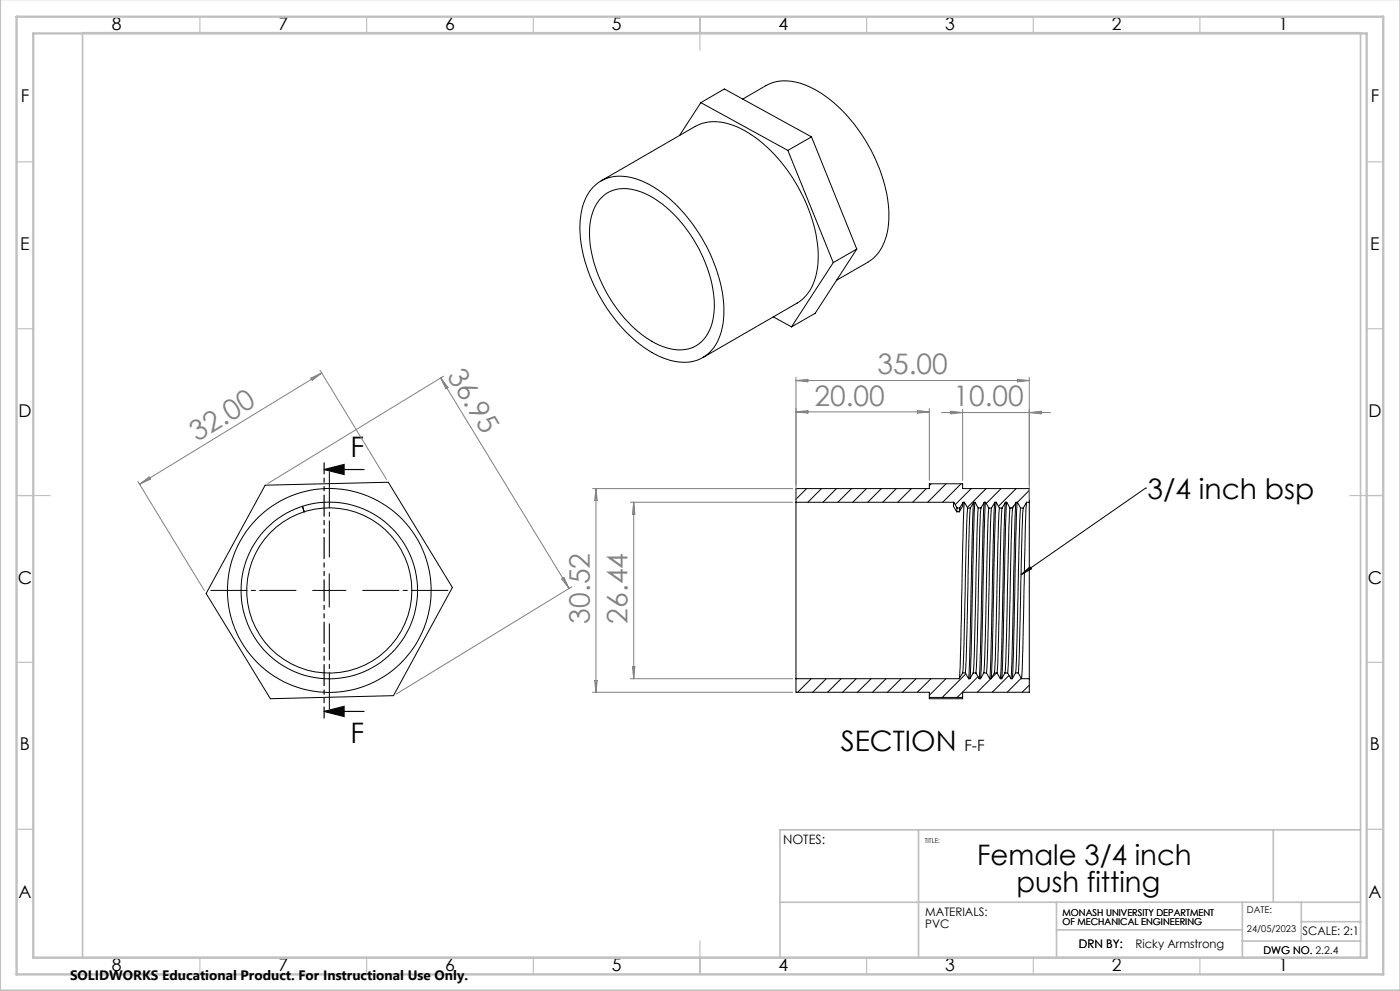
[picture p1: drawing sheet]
<svg xmlns="http://www.w3.org/2000/svg" width="420mm" height="297mm" viewBox="0 0 420 297" stroke-linecap="round" stroke-linejoin="round" font-family="sans-serif">
<g fill="none" stroke="#000" stroke-width=".3">
<path d="M210.3 30.8l-6.5 9.8M210.3 30.8l26.1 14.3M210.3 30.8l7-4.1 26.2 14.3M222.8 29.7l7-4.1a14.3 14.3 0 0 1 13.6 .7 44.9 44.9 0 0 1 20 23.2 34.2 34.2 0 0 1 2.5 21.3 12.4 12.4 0 0 1-5.5 7.8l-9.4 5.4M177.9 56.2a11.9 11.9 0 0 1 12.7-2.7 37.7 37.7 0 0 1 18.9 16.2 44.5 44.5 0 0 1 7.6 25.1 15.2 15.2 0 0 1-5.6 11.9 12.9 12.9 0 0 1-12.6 .6 41.5 41.5 0 0 1-19.3-19 40.5 40.5 0 0 1-5.4-23.5 15.7 15.7 0 0 1 3.7-8.6zM180.3 54.2l28.3-16.3a14.4 14.4 0 0 1 13.6 .6 45.3 45.3 0 0 1 20 23.2 33.9 33.9 0 0 1 2.5 21.4 12.6 12.6 0 0 1-5.6 7.7l-28.2 16.4M180.3 59.4a10.2 10.2 0 0 1 11.1-2.2 33 33 0 0 1 16.7 14.6 35.9 35.9 0 0 1 5.9 23.2 10.5 10.5 0 0 1-8.5 9.7 18.8 18.8 0 0 1-14.1-5.3 42.1 42.1 0 0 1-14.6-29.5 15.3 15.3 0 0 1 3.5-10.5zM236.4 45.1l13.6 33.6M243.5 41l-7.1 4.1M243.5 41l13.5 33.6M250 78.7l-12.5 19.3M257 74.6l-7 4.1"/>
<path d="M257 74.6l-12.5 19.3-7 4.1M232 95l5.5 3M79.6 145.4l36.9-.9 19.2 31.6-17.7 32.4-36.9 .9-19.3-31.5zM90.7 151.7l.6 1.7M238.8 150.5v52.9M238.8 150.5h47.3M238.8 150.5v-4.1h40v-1.4h10v1.4h20v4.1M242 146.4l-3.2 3.2M246.5 146.4l-4.1 4.1M250.9 146.4l-4 4.1M255.4 146.4l-4 4.1M259.9 146.4l-4.1 4.1"/>
<path d="M264.4 146.4l-4.1 4.1M268.9 146.4l-4.1 4.1M273.4 146.4l-4.1 4.1M277.9 146.4l-4.1 4.1M279.3 145l-.5 .5M283.8 145l-5.5 5.5M286.1 150.5l-.1 1.2 1 1.7M286.1 150.5l1 1.8M287 153.4h.8M287.1 152.3l-.1 1.1M287.1 152.3h.8M287.9 152.3l-.1 1.1"/>
<path d="M288.3 145l-5.5 5.5M288.9 150.5a4.7 4.7 0 0 1-1.1 2.9M288.9 150.5l-1 1.8M288.9 150.5h.4M289.3 150.5l-.3 5.8-.8 37.6-.4 9.5M289.3 150.5l1 1.8M290.3 152.3l-.4 7.8-.8 36.2-.3 5.4M290.3 152.3h.8M291.1 152.3l-.3 6-.9 36.4-.3 7M291.4 146.4l-4.8 4.8M292.1 150.5l-1 1.8M292.1 150.5l-.3 4.4-.8 37.2-.4 11.3"/>
<path d="M292.1 150.5h.4M292.5 150.5l-.4 9.6-.8 36.4-.3 6.9M292.5 150.5l1 1.8M293.5 152.3l-.4 7.8-.8 36.5-.3 5.1M293.5 152.3h.8M294.3 152.3l-.4 6-.7 33.8-.4 9.6M295.3 150.5l-1 1.8M295.3 150.5l-.4 6.6-.8 37.8-.3 8.5M295.3 150.5h.4M295.7 150.5l-1.6 52.9M295.7 150.5l1 1.8M295.8 146.4l-5.6 5.7"/>
<path d="M296.7 152.3l-.4 7.8-.8 36.1-.4 5.5M296.7 152.3h.8M297.5 152.3l-.4 4.8-.8 37.5-.4 7.1M298.5 150.5l-1 1.8M298.5 150.5l-.4 6.7-.7 33.2-.5 13M298.5 150.5h.3M298.8 150.5l-.4 9.5-.8 37.8-.3 5.6M298.8 150.5l1 1.8M299.8 152.3l-.4 10.5-.8 34.8-.3 4.1M299.8 152.3h.8M300.3 146.4l-4.4 4.5M300.6 152.3l-.3 5.8-.7 32.5-.5 11.1"/>
<path d="M301.6 150.5l-1 1.8M301.6 150.5l-.4 7.9-.7 36.5-.4 8.5M301.6 150.5h.4M302 150.5l-.3 5.7-.7 36.1-.5 11.1M302 150.5l1 1.8M303 152.3l-.3 5.2-.8 35-.4 9.2M303 152.3h.8M303.8 152.3l-.3 4-.9 39.6-.3 5.8M304.2 151.5l-.7 .8M304.8 150.5l-1 1.8M304.8 150.5l-.3 4.4-.7 35.6-.5 12.9M304.8 150.5h.4"/>
<path d="M304.8 146.4l-5.3 5.3M305.2 150.5l-.4 9.7-.8 36.3-.3 6.9M305.2 150.5l1 1.8M306.2 152.3l-.4 9.3-.9 36-.2 4.1M306.2 152.3h.8M307 152.3l-.4 6-.8 37.7-.3 5.7M308 150.5l-1 1.8M308 150.5l-.4 6.5-.8 37.9-.3 8.5M308 150.5h.8M308.8 150.5v52.9M308.8 147l-3.6 3.6M343.7 146.3h.1"/>
<path d="M343.7 146.3l-37.4 25.9M93.8 176.9h10M98.8 172v10M306.3 172.2l2.7-2.3 .5 .6zM238.8 203.4h49M238.8 203.4v4.1h40v1.9h10v-1.9h20v-4.1M238.9 203.4l-.1 .1M243.4 203.4l-4.1 4.1M247.9 203.4l-4.1 4.1M252.3 203.4l-4 4.1M256.9 203.4l-4.1 4.1M261.3 203.4l-4.1 4.1"/>
<path d="M265.8 203.4l-4 4.1M270.3 203.4l-4.1 4.1M274.8 203.4l-4.1 4.1M278.8 209h10M279.3 203.4l-4.1 4.1M283.8 203.4l-5 5M288.8 201.7l-1 1.7M288.8 201.7h.8M289.6 201.7l1 1.7M289.7 202l-7 7M290.6 203.4h.4M292 201.7l-1 1.7"/>
<path d="M292 201.7h.8M292.8 201.7l1 1.7M293.4 202.8l-6.2 6.2M293.8 203.4h.3M295.1 201.7l-1 1.7M295.1 201.7h.8M295.9 201.7l1 1.7M296.9 203.4h.4M297.3 203.4l-4.1 4.1M298.3 201.7l-1 1.7M298.3 201.7h.8M299 201.7l-1.6 1.6"/>
<path d="M299.1 201.7l1 1.7M300.1 203.4h.4M301.5 201.7l-1 1.7M301.5 201.7h.8M302.3 201.7l1 1.7M302.7 202.4l-5 5.1M303.3 203.4h.4M304.7 201.7l-1 1.7M304.7 201.7h.8M305.5 201.7l1 1.7M306.4 203.3l-4.2 4.2M306.5 203.4h2.3"/>
<path d="M308.8 205.3l-2.2 2.2"/>
<circle cx="98.8" cy="177" r="26.5"/>
<circle cx="98.8" cy="177" r="24.8"/>
<circle cx="98.8" cy="177" r="30.6"/>
</g>
<path d="M97.2 140.7l6-1.5v3zM97.2 140.7h12M97.2 213.2l6-1.5v3zM97.2 213.2h12" fill="none" stroke="#000" stroke-width=".35"/>
<path d="M88.8 176.9h-25.6M98.8 166.9v-25.5M108.8 176.9h25.6M98.8 186.9v25.6" fill="none" stroke="#000" stroke-width=".3" stroke-dasharray="15.2 1.3 1.3 1.3" stroke-dashoffset="4.4"/>
<path d="M97.2 138.7v76.5" fill="none" stroke="#000" stroke-width=".35" stroke-dasharray="6.3 1.3 1.3 1.3 1.3 1.3" stroke-dashoffset="3"/>
<g fill="none" stroke="#c0c0c0" stroke-width=".35">
<path d="M60 5v5M110 5v5M160 5v5M210 5v10M260 5v5M310 5v5M360 5v5M5 48.5h5M410 48.5h5M5 98.5h5M410 98.5h5M5 148.5h10"/>
<path d="M405 148.5h10M5 198.5h5M410 198.5h5M5 248.5h5M410 248.5h5M60 287v5M110 287v5M160 287v5M210 282v10M260 287v5M310 287v5M360 287v5"/>
</g>
<path d="M.1 -.1v296.9h419.9M24.8 9.8h383.4v277.2h-383.4zM275.6 248.7v38.3M382 248.7v21.7M408.1 248.7h-174.1v38.3M234 270.4h174.1M316.9 278.7h55.8M316.9 270.4l.1 16.6M372.7 270.4v16.6M390.4 270.4v11.6M390.4 276.2h17.9M372.7 282h35.5" fill="none" stroke="#c0c0c0" stroke-width=".5"/>
<path d="M5 5h410v287h-410zM10 10h400v277h-400z" fill="none" stroke="#c0c0c0" stroke-width=".7"/>
<g fill="none" stroke="#808080" stroke-width=".3">
<path d="M93.3 113.3l3.2-1.5-2.8 2.2zM96 110.9l20 32.8M96.5 111.8l-54.6 33.3M132.2 113.3l38.5 63.1M132.2 113.3l2.2 2.8-.7 .4zM133.1 112.7l-52.7 32.2M238.8 113.1v36.4M238.8 114l3.6-.3v.7zM238.8 114h70M305.2 113.7l3.6 .3-3.6 .4zM308.8 113.1v36.4M238.8 123.4h40"/>
<path d="M238.8 123.4l3.6-.4v.8zM275.2 123l3.6 .4-3.6 .4zM278.8 122.4v21.6M282.4 123.6h32.7M285.3 123.3l3.5 .3-3.5 .4zM288.8 122.6v21.4M308.8 123.6l3.5-.3v.7zM41.3 144.3l20 32.7M41.9 145.1l2.8-2.2 .4 .7zM177.8 146.4h60M178.8 146.4v61.1M178.8 146.4l.4 3.6h-.8z"/>
<path d="M189.1 150.5h48.7M190.1 150.5v52.9M190.1 150.5l.4 3.6h-.8zM168.5 173.5l.7-.4 1.5 3.3zM171.6 175.9l-52.7 32.1M189.7 199.8h.8l-.4 3.6zM177.8 207.5h60M178.4 203.9h.8l-.4 3.6zM189.1 203.4h48.7"/>
</g>
<g fill="#000">
<path d="M306.3 172.2l2.7-2.3 .5 .6z"/>
<path d="M97.2 140.7l6-1.5v3zM97.2 213.2l6-1.5v3z"/>
</g>
<g font-size="8.5" fill="#808080">
<text x="134" y="112.5" transform="rotate(59 134 112.5)">36.95</text>
<text x="263.3" y="112.2">35.00</text>
<text x="244.3" y="121.6">20.00</text>
<text x="286" y="121.8">10.00</text>
<text x="59.1" y="132.4" transform="rotate(-31 59.1 132.4)">32.00</text>
<text x="177" y="186.9" transform="rotate(-90 177 186.9)">30.52</text>
<text x="188.3" y="186.9" transform="rotate(-90 188.3 186.9)">26.44</text>
</g>
<g font-size="8.5">
<text x="105.2" y="137">F</text>
<text x="344.2" y="149.6">3/4 inch bsp</text>
<text x="105.2" y="222.8">F</text>
<text x="252.2" y="225.1">SECTION</text>
<text x="293.2" y="259.1">Female 3/4 inch</text>
<text x="304.9" y="267.2">push fitting</text>
</g>
<g font-size="5.3">
<text x="33.5" y="8.9">8</text>
<text x="83.5" y="8.9">7</text>
<text x="133.5" y="8.9">6</text>
<text x="183.5" y="8.9">5</text>
<text x="233.5" y="8.9">4</text>
<text x="283.5" y="8.9">3</text>
<text x="333.5" y="8.9">2</text>
<text x="383.5" y="8.9">1</text>
<text x="6.2" y="30.7">F</text>
<text x="411.2" y="30.7">F</text>
<text x="6.1" y="74.9">E</text>
<text x="411.1" y="74.9">E</text>
<text x="5.5" y="124.9">D</text>
<text x="410.5" y="124.9">D</text>
<text x="5.3" y="174.9">C</text>
<text x="410.3" y="174.9">C</text>
<text x="6" y="224.9">B</text>
<text x="411" y="224.9">B</text>
<text x="5.5" y="269.2">A</text>
<text x="410.5" y="269.2">A</text>
<text x="33.5" y="290.9">8</text>
<text x="83.5" y="290.9">7</text>
<text x="133.5" y="290.9">6</text>
<text x="183.5" y="290.9">5</text>
<text x="233.5" y="290.9">4</text>
<text x="283.5" y="290.9">3</text>
<text x="333.5" y="290.9">2</text>
<text x="383.5" y="290.9">1</text>
</g>
<text font-size="4.7" x="289.3" y="225">F-F</text>
<text font-size="4.1" x="21" y="293.7">SOLIDWORKS Educational Product. For Instructional Use Only.</text>
<text font-size="3.9" x="234.9" y="252.8">NOTES:</text>
<g font-size="3.5">
<text x="277.6" y="274.5">MATERIALS:</text>
<text x="277.6" y="278.1">PVC</text>
<text x="390.7" y="280.2">SCALE: 2:1</text>
<text x="323.7" y="284.2">DRN BY:</text>
<text x="340.7" y="284.2">Ricky Armstrong</text>
</g>
<g font-size="3.2">
<text x="379.1" y="285.9">DWG NO. 2.2.4</text>
<text x="379.1" y="285.9">DWG NO.</text>
</g>
<g font-size="2.8">
<text x="318.8" y="274.4">MONASH UNIVERSITY DEPARTMENT</text>
<text x="374.1" y="273.7">DATE:</text>
<text x="318.8" y="277.2">OF MECHANICAL ENGINEERING</text>
<text x="374.1" y="279.3">24/05/2023</text>
</g>
<text font-size="2" x="277.4" y="252.8">TITLE:</text>
</svg>
